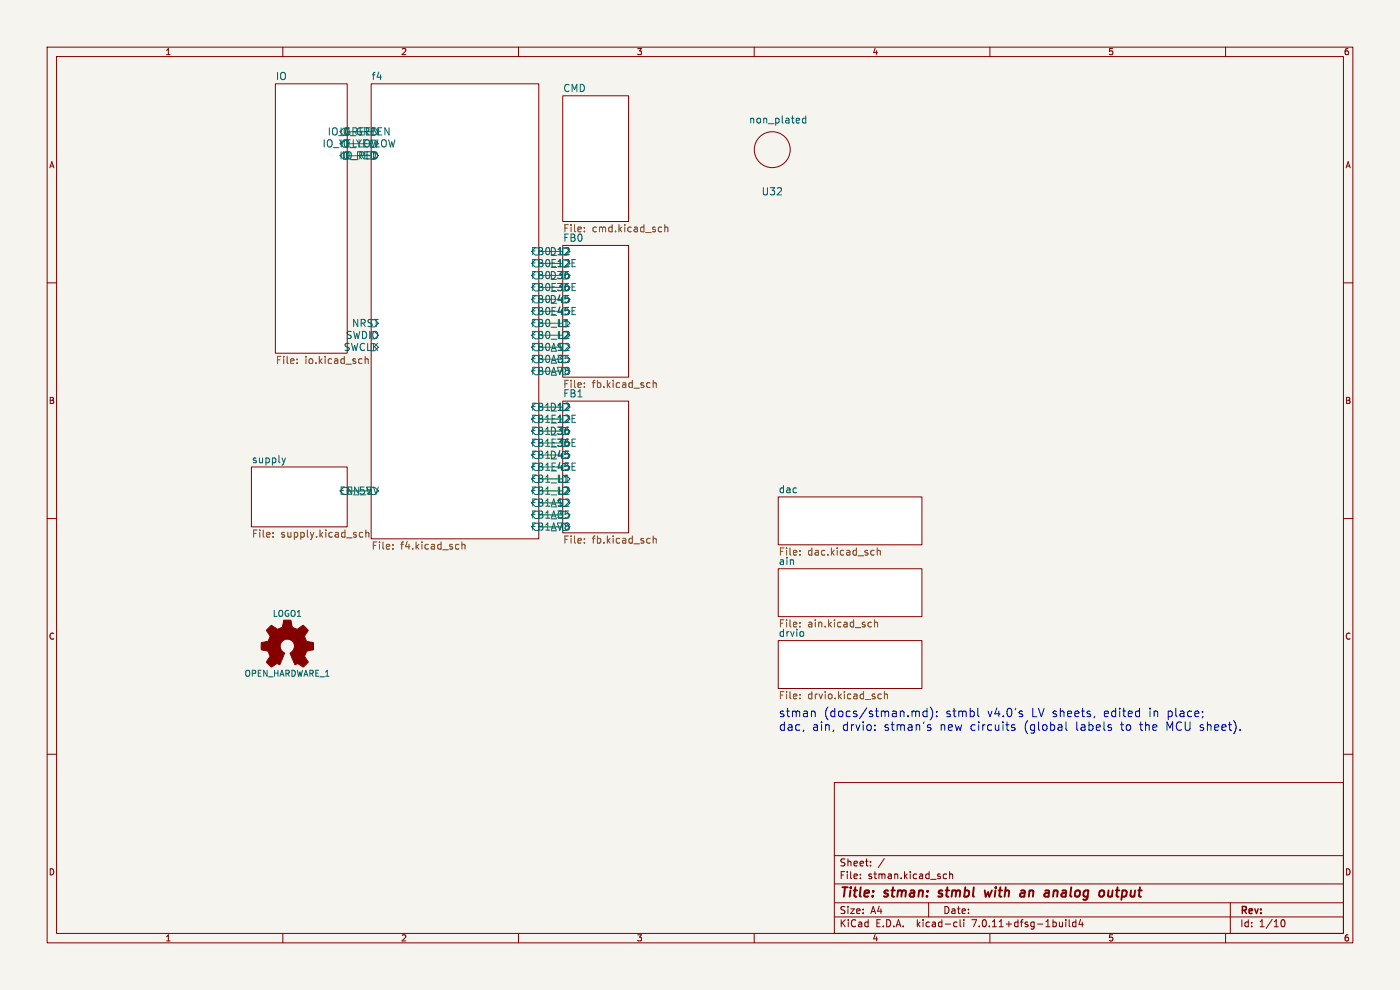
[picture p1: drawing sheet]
(kicad_sch
 (version 20230121)
 (generator eeschema)
 (paper "A4")
 (title_block (title "stman: stmbl with an analog output"))
 (lib_symbols
  (symbol
   "stmbl:+3.3V"
   (power)
   (pin_names (offset 0)) (in_bom yes) (on_board yes)
   (property "Reference" "#PWR" (at 0 -3.81 0) (effects (font (size 1.27 1.27)) hide))
   (property "Value" "stmbl:+3.3V" (at 0 3.556 0) (effects (font (size 1.27 1.27))))
   (property "Footprint" "" (at 0 0 0) (effects (font (size 1.27 1.27))))
   (property "Datasheet" "" (at 0 0 0) (effects (font (size 1.27 1.27))))
   (symbol
    "+3.3V_0_1"
    (polyline (pts (xy -0.762 1.27) (xy 0 2.54)) (stroke (width 0) (type default)) (fill (type none)))
    (polyline (pts (xy 0 0) (xy 0 2.54)) (stroke (width 0) (type default)) (fill (type none)))
    (polyline (pts (xy 0 2.54) (xy 0.762 1.27)) (stroke (width 0) (type default)) (fill (type none))))
   (symbol
    "+3.3V_1_1"
    (pin
    power_in
    line (at 0 0 90) (length 0)
    hide (name "+3V3" (effects (font (size 1.27 1.27)))) (number "1" (effects (font (size 1.27 1.27)))))))
  (symbol
   "stmbl:CONN_01X04"
   (pin_names (offset 1.016) hide) (in_bom yes) (on_board yes)
   (property "Reference" "P" (at 0 6.35 0) (effects (font (size 1.27 1.27))))
   (property "Value" "stmbl:CONN_01X04" (at 2.54 0 90) (effects (font (size 1.27 1.27))))
   (property "Footprint" "" (at 0 0 0) (effects (font (size 1.27 1.27))))
   (property "Datasheet" "" (at 0 0 0) (effects (font (size 1.27 1.27))))
   (symbol
    "CONN_01X04_0_1"
    (rectangle (start -1.27 -3.683) (end 0.254 -3.937) (stroke (width 0) (type default)) (fill (type none)))
    (rectangle (start -1.27 -1.143) (end 0.254 -1.397) (stroke (width 0) (type default)) (fill (type none)))
    (rectangle (start -1.27 1.397) (end 0.254 1.143) (stroke (width 0) (type default)) (fill (type none)))
    (rectangle (start -1.27 3.937) (end 0.254 3.683) (stroke (width 0) (type default)) (fill (type none)))
    (rectangle (start -1.27 5.08) (end 1.27 -5.08) (stroke (width 0) (type default)) (fill (type none))))
   (symbol
    "CONN_01X04_1_1"
    (pin
    passive
    line (at -5.08 3.81 0) (length 3.81) (name "P1" (effects (font (size 1.27 1.27)))) (number "1" (effects (font (size 1.27 1.27)))))
    (pin
    passive
    line (at -5.08 1.27 0) (length 3.81) (name "P2" (effects (font (size 1.27 1.27)))) (number "2" (effects (font (size 1.27 1.27)))))
    (pin
    passive
    line (at -5.08 -1.27 0) (length 3.81) (name "P3" (effects (font (size 1.27 1.27)))) (number "3" (effects (font (size 1.27 1.27)))))
    (pin
    passive
    line (at -5.08 -3.81 0) (length 3.81) (name "P4" (effects (font (size 1.27 1.27)))) (number "4" (effects (font (size 1.27 1.27)))))))
  (symbol
   "stmbl:GND"
   (power)
   (pin_names (offset 0)) (in_bom yes) (on_board yes)
   (property "Reference" "#PWR" (at 0 -6.35 0) (effects (font (size 1.27 1.27)) hide))
   (property "Value" "stmbl:GND" (at 0 -3.81 0) (effects (font (size 1.27 1.27))))
   (property "Footprint" "" (at 0 0 0) (effects (font (size 1.27 1.27))))
   (property "Datasheet" "" (at 0 0 0) (effects (font (size 1.27 1.27))))
   (symbol
    "GND_0_1"
    (polyline (pts (xy 0 0) (xy 0 -1.27) (xy 1.27 -1.27) (xy 0 -2.54) (xy -1.27 -1.27) (xy 0 -1.27)) (stroke (width 0) (type default)) (fill (type none))))
   (symbol
    "GND_1_1"
    (pin
    power_in
    line (at 0 0 270) (length 0)
    hide (name "GND" (effects (font (size 1.27 1.27)))) (number "1" (effects (font (size 1.27 1.27)))))))
  (symbol
   "stmbl:OPEN_HARDWARE_1"
   (pin_names (offset 1.016)) (in_bom yes) (on_board yes)
   (property "Reference" "LOGO" (at 0 6.985 0) (effects (font (size 1.27 1.27))))
   (property "Value" "stmbl:OPEN_HARDWARE_1" (at 0 -5.715 0) (effects (font (size 1.27 1.27))))
   (property "Footprint" "" (at 0 0 0) (effects (font (size 1.524 1.524)) hide))
   (property "Datasheet" "" (at 0 0 0) (effects (font (size 1.524 1.524)) hide))
   (symbol
    "OPEN_HARDWARE_1_0_1"
    (polyline (pts (xy 3.3528 -4.3434) (xy 3.302 -4.318) (xy 3.175 -4.2418) (xy 2.9972 -4.1148) (xy 2.7686 -3.9624) (xy 2.54 -3.81) (xy 2.3622 -3.7084) (xy 2.2352 -3.6068) (xy 2.1844 -3.5814) (xy 2.159 -3.6068) (xy 2.0574 -3.6576) (xy 1.905 -3.7338) (xy 1.8034 -3.7846) (xy 1.6764 -3.8354) (xy 1.6002 -3.8354) (xy 1.6002 -3.8354) (xy 1.5494 -3.7338) (xy 1.4732 -3.5306) (xy 1.3462 -3.302) (xy 1.2446 -3.0226) (xy 1.1176 -2.7178) (xy 0.9652 -2.413) (xy 0.8636 -2.1082) (xy 0.7366 -1.8288) (xy 0.6604 -1.6256) (xy 0.6096 -1.4732) (xy 0.5842 -1.397) (xy 0.5842 -1.397) (xy 0.6604 -1.3208) (xy 0.7874 -1.2446) (xy 1.0414 -1.016) (xy 1.2954 -0.6858) (xy 1.4478 -0.3302) (xy 1.524 0.0762) (xy 1.4732 0.4572) (xy 1.3208 0.8128) (xy 1.0668 1.143) (xy 0.762 1.3716) (xy 0.4064 1.524) (xy 0 1.5748) (xy -0.381 1.5494) (xy -0.7366 1.397) (xy -1.0668 1.143) (xy -1.2192 0.9906) (xy -1.397 0.6604) (xy -1.524 0.3048) (xy -1.524 0.2286) (xy -1.4986 -0.1778) (xy -1.397 -0.5334) (xy -1.1938 -0.8636) (xy -0.9144 -1.143) (xy -0.8636 -1.1684) (xy -0.7366 -1.27) (xy -0.635 -1.3462) (xy -0.5842 -1.397) (xy -1.0668 -2.5908) (xy -1.143 -2.794) (xy -1.2954 -3.1242) (xy -1.397 -3.4036) (xy -1.4986 -3.6322) (xy -1.5748 -3.7846) (xy -1.6002 -3.8354) (xy -1.6002 -3.8354) (xy -1.651 -3.8354) (xy -1.7272 -3.81) (xy -1.905 -3.7338) (xy -2.0066 -3.683) (xy -2.1336 -3.6068) (xy -2.2098 -3.5814) (xy -2.2606 -3.6068) (xy -2.3622 -3.683) (xy -2.54 -3.81) (xy -2.7686 -3.9624) (xy -2.9718 -4.0894) (xy -3.1496 -4.2164) (xy -3.302 -4.318) (xy -3.3528 -4.3434) (xy -3.3782 -4.3434) (xy -3.429 -4.318) (xy -3.5306 -4.2164) (xy -3.7084 -4.064) (xy -3.937 -3.8354) (xy -3.9624 -3.81) (xy -4.1656 -3.6068) (xy -4.318 -3.4544) (xy -4.4196 -3.3274) (xy -4.445 -3.2766) (xy -4.445 -3.2766) (xy -4.4196 -3.2258) (xy -4.318 -3.0734) (xy -4.2164 -2.8956) (xy -4.064 -2.667) (xy -3.6576 -2.0828) (xy -3.8862 -1.5494) (xy -3.937 -1.3716) (xy -4.0386 -1.1684) (xy -4.0894 -1.0414) (xy -4.1148 -0.9652) (xy -4.191 -0.9398) (xy -4.318 -0.9144) (xy -4.5466 -0.8636) (xy -4.8006 -0.8128) (xy -5.0546 -0.7874) (xy -5.2578 -0.7366) (xy -5.4356 -0.7112) (xy -5.5118 -0.6858) (xy -5.5118 -0.6858) (xy -5.5372 -0.635) (xy -5.5372 -0.5588) (xy -5.5372 -0.4318) (xy -5.5626 -0.2286) (xy -5.5626 0.0762) (xy -5.5626 0.127) (xy -5.5372 0.4064) (xy -5.5372 0.635) (xy -5.5372 0.762) (xy -5.5372 0.8382) (xy -5.5372 0.8382) (xy -5.461 0.8382) (xy -5.3086 0.889) (xy -5.08 0.9144) (xy -4.826 0.9652) (xy -4.8006 0.9906) (xy -4.5466 1.0414) (xy -4.318 1.0668) (xy -4.1656 1.1176) (xy -4.0894 1.143) (xy -4.0894 1.143) (xy -4.0386 1.2446) (xy -3.9624 1.4224) (xy -3.8608 1.6256) (xy -3.7846 1.8288) (xy -3.7084 2.0066) (xy -3.6576 2.159) (xy -3.6322 2.2098) (xy -3.6322 2.2098) (xy -3.683 2.286) (xy -3.7592 2.413) (xy -3.8862 2.5908) (xy -4.064 2.8194) (xy -4.064 2.8448) (xy -4.2164 3.0734) (xy -4.3434 3.2512) (xy -4.4196 3.3782) (xy -4.445 3.4544) (xy -4.445 3.4544) (xy -4.3942 3.5052) (xy -4.2926 3.6322) (xy -4.1148 3.81) (xy -3.937 4.0132) (xy -3.8608 4.064) (xy -3.6576 4.2926) (xy -3.5052 4.4196) (xy -3.4036 4.4958) (xy -3.3528 4.5212) (xy -3.3528 4.5212) (xy -3.302 4.4704) (xy -3.1496 4.3688) (xy -2.9718 4.2418) (xy -2.7432 4.0894) (xy -2.7178 4.0894) (xy -2.4892 3.937) (xy -2.3114 3.81) (xy -2.1844 3.7084) (xy -2.1336 3.683) (xy -2.1082 3.683) (xy -2.032 3.7084) (xy -1.8542 3.7592) (xy -1.6764 3.8354) (xy -1.4732 3.937) (xy -1.27 4.0132) (xy -1.143 4.064) (xy -1.0668 4.1148) (xy -1.0668 4.1148) (xy -1.0414 4.191) (xy -1.016 4.3434) (xy -0.9652 4.572) (xy -0.9144 4.8514) (xy -0.889 4.9022) (xy -0.8382 5.1562) (xy -0.8128 5.3848) (xy -0.7874 5.5372) (xy -0.762 5.588) (xy -0.7112 5.6134) (xy -0.5842 5.6134) (xy -0.4064 5.6134) (xy -0.1524 5.6134) (xy 0.0762 5.6134) (xy 0.3302 5.6134) (xy 0.5334 5.6134) (xy 0.6858 5.588) (xy 0.7366 5.588) (xy 0.7366 5.588) (xy 0.762 5.5118) (xy 0.8128 5.334) (xy 0.8382 5.1054) (xy 0.9144 4.826) (xy 0.9144 4.7752) (xy 0.9652 4.5212) (xy 1.016 4.2926) (xy 1.0414 4.1402) (xy 1.0668 4.0894) (xy 1.0668 4.0894) (xy 1.1938 4.0386) (xy 1.3716 3.9624) (xy 1.5748 3.8608) (xy 2.0828 3.6576) (xy 2.7178 4.0894) (xy 2.7686 4.1402) (xy 2.9972 4.2926) (xy 3.175 4.4196) (xy 3.302 4.4958) (xy 3.3782 4.5212) (xy 3.3782 4.5212) (xy 3.429 4.4704) (xy 3.556 4.3434) (xy 3.7338 4.191) (xy 3.9116 3.9878) (xy 4.064 3.8354) (xy 4.2418 3.6576) (xy 4.3434 3.556) (xy 4.4196 3.4798) (xy 4.4196 3.429) (xy 4.4196 3.4036) (xy 4.3942 3.3274) (xy 4.2926 3.2004) (xy 4.1656 2.9972) (xy 4.0132 2.794) (xy 3.8862 2.5908) (xy 3.7592 2.3876) (xy 3.6576 2.2352) (xy 3.6322 2.159) (xy 3.6322 2.1336) (xy 3.683 2.0066) (xy 3.7592 1.8288) (xy 3.8608 1.6002) (xy 4.064 1.1176) (xy 4.3942 1.0414) (xy 4.5974 1.016) (xy 4.8768 0.9652) (xy 5.1308 0.9144) (xy 5.5372 0.8382) (xy 5.5626 -0.6604) (xy 5.4864 -0.6858) (xy 5.4356 -0.6858) (xy 5.2832 -0.7366) (xy 5.0546 -0.762) (xy 4.8006 -0.8128) (xy 4.5974 -0.8636) (xy 4.3688 -0.9144) (xy 4.2164 -0.9398) (xy 4.1402 -0.9398) (xy 4.1148 -0.9652) (xy 4.064 -1.0668) (xy 3.9878 -1.2446) (xy 3.9116 -1.4478) (xy 3.81 -1.651) (xy 3.7338 -1.8542) (xy 3.683 -2.0066) (xy 3.6576 -2.0828) (xy 3.683 -2.1336) (xy 3.7846 -2.2606) (xy 3.8862 -2.4638) (xy 4.0386 -2.667) (xy 4.191 -2.8956) (xy 4.318 -3.0734) (xy 4.3942 -3.2004) (xy 4.445 -3.2766) (xy 4.4196 -3.3274) (xy 4.3434 -3.429) (xy 4.1656 -3.5814) (xy 3.937 -3.8354) (xy 3.8862 -3.8608) (xy 3.683 -4.064) (xy 3.5306 -4.2164) (xy 3.4036 -4.318) (xy 3.3528 -4.3434)) (stroke (width 0) (type default)) (fill (type outline)))))
  (symbol
   "stmbl:non_plated"
   (pin_names (offset 1.016)) (in_bom yes) (on_board yes)
   (property "Reference" "U" (at 0 -8.89 0) (effects (font (size 1.524 1.524))))
   (property "Value" "stmbl:non_plated" (at 1.27 6.35 0) (effects (font (size 1.524 1.524))))
   (property "Footprint" "" (at 0 0 0) (effects (font (size 1.524 1.524)) hide))
   (property "Datasheet" "" (at 0 0 0) (effects (font (size 1.524 1.524)) hide))
   (symbol
    "non_plated_0_1"
    (circle (center 0 0) (radius 3.81) (stroke (width 0) (type default)) (fill (type none))))))
 (symbol
  (lib_id "stmbl:non_plated") (at 163.83 31.75 0) (unit 1) (in_bom yes) (on_board yes) (dnp no)
  (property "Reference" "U32" (at 163.83 40.64 0) (effects (font (size 1.524 1.524))))
  (property "Value" "non_plated" (at 165.1 25.4 0) (effects (font (size 1.524 1.524))))
  (property
   "Footprint"
   "stmbl:non_plated_3mm" (at 163.83 31.75 0) (effects (font (size 1.524 1.524)) hide))
  (property "Datasheet" "" (at 163.83 31.75 0) (effects (font (size 1.524 1.524)) hide))
  (property "Description" "" (at 0 63.5 0) (effects (font (size 1.27 1.27)) hide))
  (property "InternalName" "" (at 0 63.5 0) (effects (font (size 1.27 1.27)) hide))
  (property "Manufacturer No" "" (at 0 63.5 0) (effects (font (size 1.27 1.27)) hide))
  (property "Source" "" (at 0 63.5 0) (effects (font (size 1.27 1.27)) hide))
  (property "Tolerance" "" (at 0 63.5 0) (effects (font (size 1.27 1.27)) hide))
  (property "Voltage" "" (at 0 63.5 0) (effects (font (size 1.27 1.27)) hide))
  (property "Manufacturer" "" (at 0 63.5 0) (effects (font (size 1.27 1.27)) hide)))
 (symbol
  (lib_id "stmbl:OPEN_HARDWARE_1") (at 60.96 137.16 0) (unit 1) (in_bom yes) (on_board yes) (dnp no)
  (property "Reference" "LOGO1" (at 60.96 130.175 0) (effects (font (size 1.27 1.27))))
  (property "Value" "OPEN_HARDWARE_1" (at 60.96 142.875 0) (effects (font (size 1.27 1.27))))
  (property
   "Footprint"
   "stmbl:Symbol_OSHW-Logo_SilkScreen" (at 60.96 137.16 0) (effects (font (size 1.524 1.524)) hide))
  (property "Datasheet" "" (at 60.96 137.16 0) (effects (font (size 1.524 1.524)) hide))
  (property "Description" "" (at 0 274.32 0) (effects (font (size 1.27 1.27)) hide))
  (property "InternalName" "" (at 0 274.32 0) (effects (font (size 1.27 1.27)) hide))
  (property "Manufacturer No" "" (at 0 274.32 0) (effects (font (size 1.27 1.27)) hide))
  (property "Source" "" (at 0 274.32 0) (effects (font (size 1.27 1.27)) hide))
  (property "Tolerance" "" (at 0 274.32 0) (effects (font (size 1.27 1.27)) hide))
  (property "Voltage" "" (at 0 274.32 0) (effects (font (size 1.27 1.27)) hide))
  (property "Manufacturer" "" (at 0 274.32 0) (effects (font (size 1.27 1.27)) hide)))
 (wire (pts (xy 114.3 53.34) (xy 119.38 53.34)) (stroke (width 0) (type default)))
 (wire (pts (xy 114.3 55.88) (xy 119.38 55.88)) (stroke (width 0) (type default)))
 (wire (pts (xy 114.3 58.42) (xy 119.38 58.42)) (stroke (width 0) (type default)))
 (wire (pts (xy 114.3 60.96) (xy 119.38 60.96)) (stroke (width 0) (type default)))
 (wire (pts (xy 114.3 63.5) (xy 119.38 63.5)) (stroke (width 0) (type default)))
 (wire (pts (xy 114.3 66.04) (xy 119.38 66.04)) (stroke (width 0) (type default)))
 (wire (pts (xy 114.3 68.58) (xy 119.38 68.58)) (stroke (width 0) (type default)))
 (wire (pts (xy 114.3 71.12) (xy 119.38 71.12)) (stroke (width 0) (type default)))
 (wire (pts (xy 114.3 73.66) (xy 119.38 73.66)) (stroke (width 0) (type default)))
 (wire (pts (xy 114.3 76.2) (xy 119.38 76.2)) (stroke (width 0) (type default)))
 (wire (pts (xy 114.3 78.74) (xy 119.38 78.74)) (stroke (width 0) (type default)))
 (wire (pts (xy 114.3 86.36) (xy 119.38 86.36)) (stroke (width 0) (type default)))
 (wire (pts (xy 114.3 88.9) (xy 119.38 88.9)) (stroke (width 0) (type default)))
 (wire (pts (xy 114.3 91.44) (xy 119.38 91.44)) (stroke (width 0) (type default)))
 (wire (pts (xy 114.3 93.98) (xy 119.38 93.98)) (stroke (width 0) (type default)))
 (wire (pts (xy 114.3 96.52) (xy 119.38 96.52)) (stroke (width 0) (type default)))
 (wire (pts (xy 114.3 99.06) (xy 119.38 99.06)) (stroke (width 0) (type default)))
 (wire (pts (xy 114.3 101.6) (xy 119.38 101.6)) (stroke (width 0) (type default)))
 (wire (pts (xy 114.3 104.14) (xy 119.38 104.14)) (stroke (width 0) (type default)))
 (wire (pts (xy 119.38 106.68) (xy 114.3 106.68)) (stroke (width 0) (type default)))
 (wire (pts (xy 114.3 109.22) (xy 119.38 109.22)) (stroke (width 0) (type default)))
 (wire (pts (xy 114.3 111.76) (xy 119.38 111.76)) (stroke (width 0) (type default)))
 (wire (pts (xy 73.66 27.94) (xy 78.74 27.94)) (stroke (width 0) (type default)))
 (wire (pts (xy 78.74 30.48) (xy 73.66 30.48)) (stroke (width 0) (type default)))
 (wire (pts (xy 73.66 33.02) (xy 78.74 33.02)) (stroke (width 0) (type default)))
 (wire (pts (xy 73.66 104.14) (xy 78.74 104.14)) (stroke (width 0) (type default)))
 (sheet (at 53.34 99.06) (size 20.32 12.7) (fields_autoplaced) (stroke (width 0.1524) (type solid)) (fill (color 0 0 0 0))
  (property
   "Sheetname"
   "supply" (at 53.34 98.36 0) (effects (font (size 1.524 1.524)) (justify left bottom)))
  (property
   "Sheetfile"
   "supply.kicad_sch" (at 53.34 112.36 0) (effects (font (size 1.524 1.524)) (justify left top)))
  (pin
   "EN_5V"
   input (at 73.66 104.14 0) (effects (font (size 1.524 1.524)) (justify left))))
 (sheet (at 119.38 20.32) (size 13.97 26.67) (fields_autoplaced) (stroke (width 0.1524) (type solid)) (fill (color 0 0 0 0))
  (property
   "Sheetname"
   "CMD" (at 119.38 19.62 0) (effects (font (size 1.524 1.524)) (justify left bottom)))
  (property
   "Sheetfile"
   "cmd.kicad_sch" (at 119.38 47.59 0) (effects (font (size 1.524 1.524)) (justify left top))))
 (sheet (at 119.38 52.07) (size 13.97 27.94) (fields_autoplaced) (stroke (width 0.1524) (type solid)) (fill (color 0 0 0 0))
  (property
   "Sheetname"
   "FB0" (at 119.38 51.37 0) (effects (font (size 1.524 1.524)) (justify left bottom)))
  (property
   "Sheetfile"
   "fb.kicad_sch" (at 119.38 80.61 0) (effects (font (size 1.524 1.524)) (justify left top)))
  (pin
   "D12"
   input (at 119.38 53.34 180) (effects (font (size 1.524 1.524)) (justify right)))
  (pin
   "E12"
   input (at 119.38 55.88 180) (effects (font (size 1.524 1.524)) (justify right)))
  (pin
   "D36"
   input (at 119.38 58.42 180) (effects (font (size 1.524 1.524)) (justify right)))
  (pin
   "E36"
   input (at 119.38 60.96 180) (effects (font (size 1.524 1.524)) (justify right)))
  (pin
   "D45"
   input (at 119.38 63.5 180) (effects (font (size 1.524 1.524)) (justify right)))
  (pin
   "E45"
   input (at 119.38 66.04 180) (effects (font (size 1.524 1.524)) (justify right)))
  (pin
   "L1"
   input (at 119.38 68.58 180) (effects (font (size 1.524 1.524)) (justify right)))
  (pin
   "L2"
   input (at 119.38 71.12 180) (effects (font (size 1.524 1.524)) (justify right)))
  (pin
   "A12"
   input (at 119.38 73.66 180) (effects (font (size 1.524 1.524)) (justify right)))
  (pin
   "A35"
   input (at 119.38 76.2 180) (effects (font (size 1.524 1.524)) (justify right)))
  (pin
   "A78"
   input (at 119.38 78.74 180) (effects (font (size 1.524 1.524)) (justify right))))
 (sheet (at 119.38 85.09) (size 13.97 27.94) (fields_autoplaced) (stroke (width 0.1524) (type solid)) (fill (color 0 0 0 0))
  (property
   "Sheetname"
   "FB1" (at 119.38 84.39 0) (effects (font (size 1.524 1.524)) (justify left bottom)))
  (property
   "Sheetfile"
   "fb.kicad_sch" (at 119.38 113.63 0) (effects (font (size 1.524 1.524)) (justify left top)))
  (pin
   "D12"
   input (at 119.38 86.36 180) (effects (font (size 1.524 1.524)) (justify right)))
  (pin
   "E12"
   input (at 119.38 88.9 180) (effects (font (size 1.524 1.524)) (justify right)))
  (pin
   "D36"
   input (at 119.38 91.44 180) (effects (font (size 1.524 1.524)) (justify right)))
  (pin
   "E36"
   input (at 119.38 93.98 180) (effects (font (size 1.524 1.524)) (justify right)))
  (pin
   "D45"
   input (at 119.38 96.52 180) (effects (font (size 1.524 1.524)) (justify right)))
  (pin
   "E45"
   input (at 119.38 99.06 180) (effects (font (size 1.524 1.524)) (justify right)))
  (pin
   "L1"
   input (at 119.38 101.6 180) (effects (font (size 1.524 1.524)) (justify right)))
  (pin
   "L2"
   input (at 119.38 104.14 180) (effects (font (size 1.524 1.524)) (justify right)))
  (pin
   "A12"
   input (at 119.38 106.68 180) (effects (font (size 1.524 1.524)) (justify right)))
  (pin
   "A35"
   input (at 119.38 109.22 180) (effects (font (size 1.524 1.524)) (justify right)))
  (pin
   "A78"
   input (at 119.38 111.76 180) (effects (font (size 1.524 1.524)) (justify right))))
 (sheet (at 58.42 17.78) (size 15.24 57.15) (fields_autoplaced) (stroke (width 0.1524) (type solid)) (fill (color 0 0 0 0))
  (property
   "Sheetname"
   "IO" (at 58.42 17.08 0) (effects (font (size 1.524 1.524)) (justify left bottom)))
  (property
   "Sheetfile"
   "io.kicad_sch" (at 58.42 75.53 0) (effects (font (size 1.524 1.524)) (justify left top)))
  (pin
   "IO_GREEN"
   input (at 73.66 27.94 0) (effects (font (size 1.524 1.524)) (justify left)))
  (pin
   "IO_YELLOW"
   input (at 73.66 30.48 0) (effects (font (size 1.524 1.524)) (justify left)))
  (pin
   "IO_RED"
   input (at 73.66 33.02 0) (effects (font (size 1.524 1.524)) (justify left))))
 (sheet (at 78.74 17.78) (size 35.56 96.52) (fields_autoplaced) (stroke (width 0.1524) (type solid)) (fill (color 0 0 0 0))
  (property
   "Sheetname"
   "f4" (at 78.74 17.08 0) (effects (font (size 1.524 1.524)) (justify left bottom)))
  (property
   "Sheetfile"
   "f4.kicad_sch" (at 78.74 114.9 0) (effects (font (size 1.524 1.524)) (justify left top)))
  (pin
   "FB0_12"
   input (at 114.3 53.34 0) (effects (font (size 1.524 1.524)) (justify left)))
  (pin
   "FB0_36"
   input (at 114.3 58.42 0) (effects (font (size 1.524 1.524)) (justify left)))
  (pin
   "FB0_45"
   input (at 114.3 63.5 0) (effects (font (size 1.524 1.524)) (justify left)))
  (pin
   "FB1_12"
   input (at 114.3 86.36 0) (effects (font (size 1.524 1.524)) (justify left)))
  (pin
   "FB1_36"
   input (at 114.3 91.44 0) (effects (font (size 1.524 1.524)) (justify left)))
  (pin
   "FB1_45"
   input (at 114.3 96.52 0) (effects (font (size 1.524 1.524)) (justify left)))
  (pin
   "FB0_12E"
   input (at 114.3 55.88 0) (effects (font (size 1.524 1.524)) (justify left)))
  (pin
   "FB0_36E"
   input (at 114.3 60.96 0) (effects (font (size 1.524 1.524)) (justify left)))
  (pin
   "FB0_45E"
   input (at 114.3 66.04 0) (effects (font (size 1.524 1.524)) (justify left)))
  (pin
   "FB1_12E"
   input (at 114.3 88.9 0) (effects (font (size 1.524 1.524)) (justify left)))
  (pin
   "FB1_36E"
   input (at 114.3 93.98 0) (effects (font (size 1.524 1.524)) (justify left)))
  (pin
   "FB1_45E"
   input (at 114.3 99.06 0) (effects (font (size 1.524 1.524)) (justify left)))
  (pin
   "FB0_L1"
   input (at 114.3 68.58 0) (effects (font (size 1.524 1.524)) (justify left)))
  (pin
   "FB0_L2"
   input (at 114.3 71.12 0) (effects (font (size 1.524 1.524)) (justify left)))
  (pin
   "FB1_L1"
   input (at 114.3 101.6 0) (effects (font (size 1.524 1.524)) (justify left)))
  (pin
   "FB1_L2"
   input (at 114.3 104.14 0) (effects (font (size 1.524 1.524)) (justify left)))
  (pin
   "FB0_S"
   input (at 114.3 73.66 0) (effects (font (size 1.524 1.524)) (justify left)))
  (pin
   "FB1_S"
   input (at 114.3 106.68 0) (effects (font (size 1.524 1.524)) (justify left)))
  (pin
   "FB0_C"
   input (at 114.3 76.2 0) (effects (font (size 1.524 1.524)) (justify left)))
  (pin
   "FB1_C"
   input (at 114.3 109.22 0) (effects (font (size 1.524 1.524)) (justify left)))
  (pin
   "SWDIO"
   input (at 78.74 71.12 180) (effects (font (size 1.524 1.524)) (justify right)))
  (pin
   "SWCLK"
   input (at 78.74 73.66 180) (effects (font (size 1.524 1.524)) (justify right)))
  (pin
   "NRST"
   input (at 78.74 68.58 180) (effects (font (size 1.524 1.524)) (justify right)))
  (pin
   "FB0_V"
   input (at 114.3 78.74 0) (effects (font (size 1.524 1.524)) (justify left)))
  (pin
   "FB1_V"
   input (at 114.3 111.76 0) (effects (font (size 1.524 1.524)) (justify left)))
  (pin
   "EN_5V"
   input (at 78.74 104.14 180) (effects (font (size 1.524 1.524)) (justify right)))
  (pin
   "IO_GREEN"
   input (at 78.74 27.94 180) (effects (font (size 1.524 1.524)) (justify right)))
  (pin
   "IO_YELLOW"
   input (at 78.74 30.48 180) (effects (font (size 1.524 1.524)) (justify right)))
  (pin
   "IO_RED"
   input (at 78.74 33.02 180) (effects (font (size 1.524 1.524)) (justify right))))
 (sheet (at 165.1 105.41) (size 30.48 10.16) (fields_autoplaced) (stroke (width 0.1524) (type solid)) (fill (color 0 0 0 0))
  (property
   "Sheetname"
   "dac" (at 165.1 104.71 0) (effects (font (size 1.524 1.524)) (justify left bottom)))
  (property
   "Sheetfile"
   "dac.kicad_sch" (at 165.1 116.17 0) (effects (font (size 1.524 1.524)) (justify left top))))
 (sheet (at 165.1 120.65) (size 30.48 10.16) (fields_autoplaced) (stroke (width 0.1524) (type solid)) (fill (color 0 0 0 0))
  (property
   "Sheetname"
   "ain" (at 165.1 119.95 0) (effects (font (size 1.524 1.524)) (justify left bottom)))
  (property
   "Sheetfile"
   "ain.kicad_sch" (at 165.1 131.41 0) (effects (font (size 1.524 1.524)) (justify left top))))
 (sheet (at 165.1 135.89) (size 30.48 10.16) (fields_autoplaced) (stroke (width 0.1524) (type solid)) (fill (color 0 0 0 0))
  (property
   "Sheetname"
   "drvio" (at 165.1 135.19 0) (effects (font (size 1.524 1.524)) (justify left bottom)))
  (property
   "Sheetfile"
   "drvio.kicad_sch" (at 165.1 146.65 0) (effects (font (size 1.524 1.524)) (justify left top))))
 (text
  "stman (docs/stman.md): stmbl v4.0's LV sheets, edited in place;\ndac, ain, drvio: stman's new circuits (global labels to the MCU sheet)." (at 165.1 155.41 0) (effects (font (size 1.8 1.8)) (justify left bottom)))
 (sheet_instances (path "" (page "1"))))
